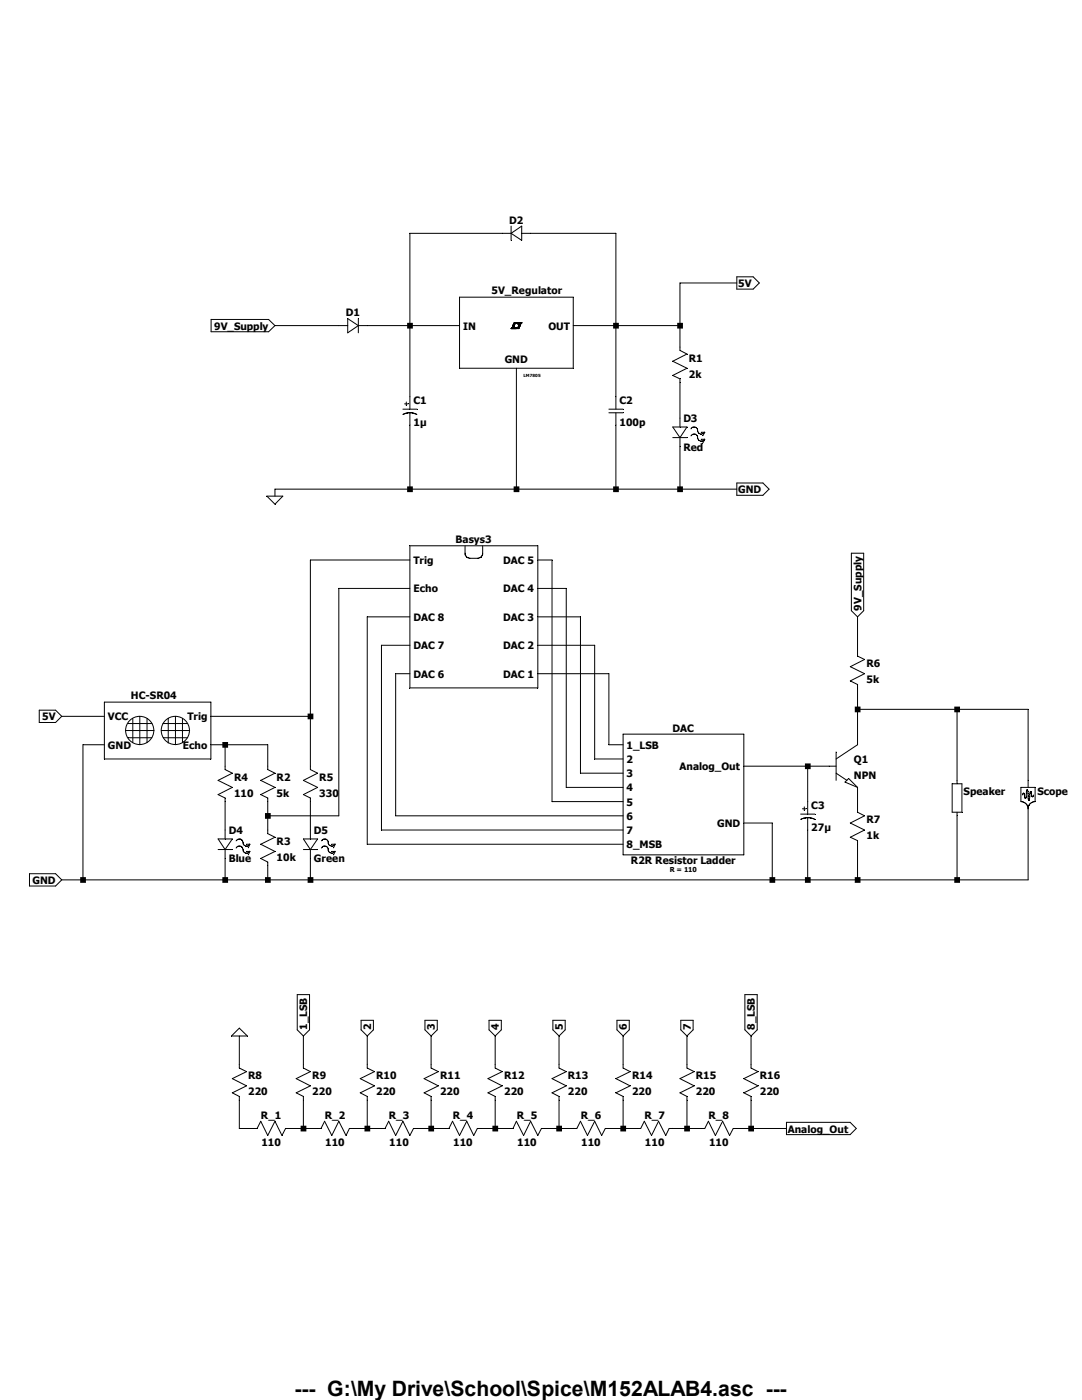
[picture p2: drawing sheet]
<svg xmlns="http://www.w3.org/2000/svg" width="216mm" height="279mm" viewBox="0 0 216 279" stroke-linecap="round" stroke-linejoin="round" font-family="sans-serif">
<g fill="none" stroke="#000" stroke-width=".2">
<path d="M91.7 59.3h22.7v14.2h-22.7zM100.2 46.6h1.8M102 45.1v2.9M102 46.6l2.1-1.5v2.9zM104.1 46.6h1.8M67.6 65h1.8M69.4 63.6l2.1 1.4-2.1 1.4zM71.5 65h1.8M71.5 63.6v2.8M81.8 79.2v2.5M101.9 65.6h1.2M102 65.5h1.1"/>
<path d="M102.1 65.5h1M102.2 65.4h.9M102.2 65.4h.7M102.2 65.4h.6M102.2 65.3h.5M102.3 65.2h.4M102.3 65.2h.3M102.3 65.1h.3M102.4 64.9h.2M102.4 65h.2M102.4 64.9h.3M102.4 64.8h.3"/>
<path d="M102.5 64.6h.2M102.5 64.7h.2M102.6 64.5h.2M102.7 64.7l-.3 .1M102.7 64.4h.1M103 64.5h1M103 64.4h1.2M103.1 64.6h.9M103.3 65.6h.1M103.3 64.6h.6M103.3 65.5h.2M103.3 65.4h.2"/>
<path d="M103.4 65.4h.2M103.4 64.6h.5M103.4 64.7h.5M103.4 65.2h.3M103.5 64.7h.3M103.5 65.2h.2M103.5 65.1h.2M103.5 64.8h.3M103.5 64.9h.3M103.6 65.3h-.2M103.8 65h-.3M104.1 64.4l-1.1 .1"/>
<path d="M122.9 79.2v2.5M80.4 81.7h2.8M80.4 82.7l.9-.3h1l.9 .3M80.7 80.6h.7M81.1 80.2v.7M81.8 82.4v2.4M121.5 81.7h2.8M121.5 82.4h2.8M122.9 82.4v2.4"/>
</g>
<path d="M81.8 108.9h25.5v28.4h-25.5z" fill="#fff"/>
<path d="M81.8 108.9h25.5v28.4h-25.5zM92.8 108.9v1.7l.4 .7a3.2 3.2 0 0 0 2.6 0l.5-.7v-1.7" fill="none" stroke="#000" stroke-width=".2"/>
<path d="M20.8 140.1h21.3v11.4h-21.3z" fill="#fff"/>
<g fill="none" stroke="#000" stroke-width=".2">
<path d="M20.8 140.1h21.3v11.4h-21.3zM25.1 145.8h5.6M25.5 144.4h4.8M25.5 147.2h4.8M26.5 143.4v4.8M27.9 143v5.6M29.3 143.4v4.8M32.2 145.8h5.6M32.5 144.4h4.9M32.6 147.2h4.8M33.6 143.4v4.9M35 143v5.6"/>
<path d="M36.4 143.4v4.8"/>
<circle cx="27.9" cy="145.8" r="2.82"/>
<circle cx="35" cy="145.8" r="2.82"/>
</g>
<path d="M124.3 146.5h24.1v24.1h-24.1z" fill="#fff"/>
<g fill="none" stroke="#000" stroke-width=".2">
<path d="M100.2 46.6h-18.4v32.6M105.9 46.6h17v32.6M147 56.5h-11.3v13.4l1.4 .8-2.9 1.4 2.9 1.4-2.9 1.4 1.5 .7v9.6M147 55.2h3.3l1.2 1.3-1.2 1.2h-3.3zM42.1 63.8h11.5l1.3 1.2-1.3 1.2h-11.5zM54.9 65h12.7M73.3 65h18.4M103 73.5v24.1M114.4 65h21.3M53.3 99h3.1l-1.5 1.6zM81.8 84.8v12.8M122.9 84.8v12.8"/>
<path d="M134.2 87.3h2.9M134.2 85.2h2.9l-1.4 2.1zM135.7 87.3v10.3M137.9 85.6a.73 .73 0 0 1 .9-.3 .73 .73 0 0 1 .4 .8 .7 .7 0 0 0 .6 .5 .7 .7 0 0 0 .7-.4M137.9 87a.73 .73 0 0 1 .9-.3 .73 .73 0 0 1 .4 .8 .69 .69 0 0 0 .6 .5 .69 .69 0 0 0 .7-.4M139.9 86.3h.7l-.3 .7M139.9 87.7h.7l-.3 .7M147 96.4h5.2l1.3 1.2-1.3 1.2h-5.2zM147 97.6h-92.1v1.4M81.8 111.8h-19.9v41.8l1.5 .7-2.9 1.4 2.9 1.4-2.9 1.5 1.4 .7v8.1M81.8 117.4h-14.2v45.4h-14.2M107.3 117.4h5.7v39.7h11.3"/>
<path d="M107.3 111.8h2.9v48.2h14.1M169.9 110.4h2.4v11.5l-1.2 1.2-1.2-1.2zM81.8 123.1h-8.5v45.4h51M81.8 128.8h-5.7v36.9h48.2M81.8 134.5h-2.8v28.3h45.3M107.3 123.1h8.5v31.2h8.5M107.3 128.8h11.4v22.7h5.6M107.3 134.5h14.2v14.1h2.8M171.1 123.1v7.8l1.4 .7-2.8 1.5 2.8 1.4-2.8 1.4 1.4 .7v12l-4.3 2.9M7.8 141.7h3.3l1.2 1.3-1.2 1.2h-3.3zM12.3 143h8.5M20.8 148.6h-4.2v27"/>
<path d="M42.1 148.6h11.3v5l1.5 .7-2.9 1.4 2.9 1.4-2.9 1.5 1.4 .7v7.1l1.5 .7-2.9 1.4 2.9 1.4-2.9 1.4 1.4 .7v3.6M42.1 143h19.8M44.9 148.6v5l1.5 .7-2.9 1.4 2.9 1.4-2.9 1.5 1.4 .7v8.1M124.3 146.5h24.1v24.1h-24.1zM148.4 152.9h18.4M161.2 152.9v9.6M166.8 154.3l2.2 1.4M166.8 150.1v5.6M168.6 156.1l.7-.7 1.8 1.7zM171.1 141.6h34v15.5M171.1 157.1v5l1.4 .7-2.8 1.5 2.8 1.4-2.8 1.4 1.4 .7v7.8M190 156.4h1.9v5.7h-1.9z"/>
<path d="M191 141.6v14.8M203.7 157.1h2.8v2.9l-.5 .1-.5 .3-.4 .7-.2-.6-.4-.3-.8-.2zM204.1 158.7l.2-.4 .3 1 .3-1.7 .4 2.1 .4-1.8 .3 1.1h.1l.1-.3M5.9 174.4h5.2l1.2 1.2-1.2 1.2h-5.2zM43.5 169.5h2.9M43.5 167.4h2.9l-1.5 2.1zM44.9 169.5v6.1M47.1 167.8a.71 .71 0 0 1 .8-.4 .71 .71 0 0 1 .6 .7 .71 .71 0 0 0 .5 .7 .71 .71 0 0 0 .8-.4M47.1 169.2a.75 .75 0 0 1 .9-.3 .75 .75 0 0 1 .5 .9l.2 .3a.72 .72 0 0 0 1.1-.2M49.2 168.5h.7l-.4 .7M49.2 169.9h.7l-.4 .7M60.5 169.5h2.9"/>
<path d="M60.5 167.4h2.9l-1.5 2.1zM61.9 169.5v6.1M64.1 167.8a.73 .73 0 0 1 .9-.3 .73 .73 0 0 1 .5 .8 .73 .73 0 0 0 .6 .5 .73 .73 0 0 0 .7-.4M64.1 169.2a.73 .73 0 0 1 .9-.3 .73 .73 0 0 1 .5 .9l.2 .3a.72 .72 0 0 0 1.1-.2M66.2 168.5h.7l-.4 .7M66.2 169.9h.7l-.4 .7M148.4 164.3h5.7v11.3M159.8 162.5h2.8M160.1 161.4h.7M160.5 161v.8M161.2 163.2v12.4M161.2 163.2l-1.4 .3"/>
<path d="M161.2 163.2l1.4 .3M191 162.1v13.5M205.1 161.1v.2M205.1 161.1v14.5h-192.8M59.3 198.5h2.5v7l-1.3 1.3-1.2-1.3zM148.6 198.5h2.5v7l-1.2 1.3-1.3-1.3zM46.2 206.8l1.6-1.6 1.6 1.6zM47.8 206.8v6.3l1.4 .8-2.8 1.4 2.8 1.4-2.8 1.4 1.4 .7v6.4h3.5l.7-1.4 1.4 2.8 1.5-2.8 1.4 2.8 .7-1.4h7.1l.7-1.4 1.4 2.8 1.4-2.8 1.4 2.8 .7-1.4h7.1l.8-1.4 1.4 2.8 1.4-2.8 1.4 2.8 .7-1.4h7.1l.7-1.4 1.4 2.8 1.4-2.8 1.4 2.8 .7-1.4h7.2l.6-1.4 1.5 2.8 1.4-2.8 1.4 2.8 .7-1.4h7.1l.7-1.4 1.4 2.8 1.5-2.8 1.4 2.8 .7-1.4h7l.8-1.4 1.4 2.8 1.4-2.8 1.4 2.8 .7-1.4h7.1l.8-1.4 1.3 2.8 1.5-2.8 1.4 2.8 .7-1.4h10.6M60.5 206.8v6.3l1.4 .8-2.8 1.4 2.8 1.4-2.8 1.4 1.4 .7v6.4M72.1 203.6h2.4v1.9l-1.2 1.3-1.2-1.3zM73.3 206.8v6.3l1.4 .8-2.8 1.4 2.8 1.4-2.8 1.4 1.4 .7v6.4M84.8 203.6h2.4v1.9l-1.2 1.3-1.2-1.3z"/>
<path d="M86 206.8v6.3l1.5 .8-2.9 1.4 2.9 1.4-2.9 1.4 1.4 .7v6.4M97.6 203.6h2.4v1.9l-1.2 1.3-1.2-1.3zM98.8 206.8v6.3l1.4 .8-2.8 1.4 2.8 1.4-2.8 1.4 1.4 .7v6.4M110.3 203.6h2.5v1.9l-1.3 1.3-1.2-1.3zM111.5 206.8v6.3l1.5 .8-2.8 1.4 2.8 1.4-2.8 1.4 1.3 .7v6.4M123.1 203.6h2.5v1.9l-1.3 1.3-1.2-1.3zM124.3 206.8v6.3l1.4 .8-2.8 1.4 2.8 1.4-2.8 1.4 1.4 .7v6.4M135.8 203.6h2.5v1.9l-1.2 1.3-1.3-1.3zM137.1 206.8v6.3l1.4 .8-2.8 1.4 2.8 1.4-2.8 1.4 1.4 .7v6.4M149.9 206.8v6.3l1.4 .8-2.9 1.4 2.9 1.4-2.9 1.4 1.5 .7v6.4M156.9 224h12.7l1.3 1.2-1.3 1.2h-12.7z"/>
</g>
<g fill="#000">
<path d="M149.3 224.7h1.2v1.1h-1.2zM153.5 175h1.2v1.2h-1.2zM160.6 152.4h1.2v1.1h-1.2zM160.6 175h1.2v1.2h-1.2zM170.6 141h1.1v1.2h-1.1zM170.6 175h1.1v1.2h-1.1zM190.4 141h1.2v1.2h-1.2zM190.4 175h1.2v1.2h-1.2z" fill-rule="evenodd"/>
<path d="M16 175h1.1v1.2h-1.1zM44.4 148.1h1.1v1.1h-1.1zM44.4 175h1.1v1.2h-1.1zM52.9 162.3h1.1v1.1h-1.1zM52.9 175h1.1v1.2h-1.1zM60 224.7h1.1v1.1h-1.1zM61.4 142.4h1.1v1.2h-1.1zM61.4 175h1.1v1.2h-1.1zM72.7 224.7h1.2v1.1h-1.2zM81.2 64.4h1.2v1.2h-1.2zM81.2 97.1h1.2v1.1h-1.2zM85.5 224.7h1.1v1.1h-1.1zM98.3 224.7h1.1v1.1h-1.1zM102.5 97.1h1.1v1.1h-1.1zM111 224.7h1.1v1.1h-1.1zM122.3 64.4h1.2v1.2h-1.2zM122.3 97.1h1.2v1.1h-1.2zM123.8 224.7h1.1v1.1h-1.1zM135.1 64.4h1.2v1.2h-1.2zM135.1 97.1h1.2v1.1h-1.2zM136.5 224.7h1.2v1.1h-1.2z" fill-rule="evenodd"/>
</g>
<text font-size="4.2" x="58.7" y="278.7">--- G:\My Drive\School\Spice\M152ALAB4.asc ---</text>
<g font-size="2">
<text x="101.6" y="44.7">D2</text>
<text x="98.1" y="58.7">5V_Regulator</text>
<text x="147.3" y="57.3">5V</text>
<text x="42.7" y="65.8">9V_Supply</text>
<text x="69" y="63.2">D1</text>
<text x="92.4" y="65.8">IN</text>
<text x="109.4" y="65.8">OUT</text>
<text x="100.7" y="72.3">GND</text>
<text x="137.5" y="72.2">R1</text>
<text x="137.5" y="75.4">2k</text>
<text x="82.5" y="80.7">C1</text>
<text x="123.6" y="80.7">C2</text>
<text x="82.5" y="85">1µ</text>
<text x="123.6" y="84.9">100p</text>
<text x="136.4" y="84.2">D3</text>
<text x="136.4" y="89.9">Red</text>
<text x="147.3" y="98.4">GND</text>
<text x="82.5" y="112.6">Trig</text>
<text x="90.9" y="108.3">Basys3</text>
<text x="100.4" y="112.6">DAC 5</text>
<text x="82.5" y="118.2">Echo</text>
<text x="100.4" y="118.2">DAC 4</text>
<text x="82.5" y="123.9">DAC 8</text>
<text x="100.4" y="123.9">DAC 3</text>
<text x="171.9" y="121.9" transform="rotate(-90 171.9 121.9)">9V_Supply</text>
<text x="82.5" y="129.6">DAC 7</text>
<text x="100.4" y="129.6">DAC 2</text>
<text x="82.5" y="135.3">DAC 6</text>
<text x="100.4" y="135.3">DAC 1</text>
<text x="172.9" y="133.1">R6</text>
<text x="172.9" y="136.3">5k</text>
<text x="8.4" y="143.8">5V</text>
<text x="21.5" y="143.8">VCC</text>
<text x="26.1" y="139.5">HC-SR04</text>
<text x="37.4" y="143.8">Trig</text>
<text x="21.5" y="149.4">GND</text>
<text x="36.5" y="149.4">Echo</text>
<text x="125" y="149.4">1_LSB</text>
<text x="134.2" y="146.1">DAC</text>
<text x="46.7" y="155.8">R4</text>
<text x="55.2" y="155.8">R2</text>
<text x="63.7" y="155.8">R5</text>
<text x="125" y="152.3">2</text>
<text x="125" y="155.1">3</text>
<text x="135.6" y="153.7">Analog_Out</text>
<text x="170.4" y="152.3">Q1</text>
<text x="170.4" y="155.5">NPN</text>
<text x="46.7" y="159">110</text>
<text x="55.2" y="159">5k</text>
<text x="63.7" y="159">330</text>
<text x="125" y="157.9">4</text>
<text x="125" y="160.8">5</text>
<text x="161.9" y="161.5">C3</text>
<text x="192.3" y="158.7">Speaker</text>
<text x="207" y="158.8">Scope</text>
<text x="45.6" y="166.5">D4</text>
<text x="62.7" y="166.5">D5</text>
<text x="125" y="163.6">6</text>
<text x="125" y="166.5">7</text>
<text x="143.1" y="165.1">GND</text>
<text x="161.9" y="165.8">27µ</text>
<text x="172.9" y="164.3">R7</text>
<text x="172.9" y="167.5">1k</text>
<text x="45.6" y="172.1">Blue</text>
<text x="55.2" y="168.6">R3</text>
<text x="55.2" y="171.8">10k</text>
<text x="62.7" y="172.1">Green</text>
<text x="125" y="169.3">8_MSB</text>
<text x="125.9" y="172.5">R2R Resistor Ladder</text>
<text x="6.5" y="176.4">GND</text>
<text x="61.3" y="205.5" transform="rotate(-90 61.3 205.5)">1_LSB</text>
<text x="74" y="205.5" transform="rotate(-90 74 205.5)">2</text>
<text x="86.8" y="205.5" transform="rotate(-90 86.8 205.5)">3</text>
<text x="99.6" y="205.5" transform="rotate(-90 99.6 205.5)">4</text>
<text x="112.3" y="205.5" transform="rotate(-90 112.3 205.5)">5</text>
<text x="125.1" y="205.5" transform="rotate(-90 125.1 205.5)">6</text>
<text x="137.8" y="205.5" transform="rotate(-90 137.8 205.5)">7</text>
<text x="150.6" y="205.5" transform="rotate(-90 150.6 205.5)">8_LSB</text>
<text x="49.5" y="215.4">R8</text>
<text x="62.3" y="215.4">R9</text>
<text x="75.1" y="215.4">R10</text>
<text x="87.8" y="215.4">R11</text>
<text x="100.6" y="215.4">R12</text>
<text x="113.3" y="215.4">R13</text>
<text x="126.1" y="215.4">R14</text>
<text x="138.9" y="215.4">R15</text>
<text x="151.6" y="215.4">R16</text>
<text x="49.5" y="218.6">220</text>
<text x="62.3" y="218.6">220</text>
<text x="75.1" y="218.6">220</text>
<text x="87.8" y="218.6">220</text>
<text x="100.6" y="218.6">220</text>
<text x="113.3" y="218.6">220</text>
<text x="126.1" y="218.6">220</text>
<text x="138.9" y="218.6">220</text>
<text x="151.6" y="218.6">220</text>
<text x="52.1" y="223.4">R_1</text>
<text x="64.8" y="223.4">R_2</text>
<text x="77.6" y="223.4">R_3</text>
<text x="90.3" y="223.4">R_4</text>
<text x="103.1" y="223.4">R_5</text>
<text x="115.9" y="223.4">R_6</text>
<text x="128.6" y="223.4">R_7</text>
<text x="141.4" y="223.4">R_8</text>
<text x="157.2" y="226">Analog_Out</text>
<text x="52.2" y="228.6">110</text>
<text x="64.9" y="228.6">110</text>
<text x="77.7" y="228.6">110</text>
<text x="90.4" y="228.6">110</text>
<text x="103.2" y="228.6">110</text>
<text x="116" y="228.6">110</text>
<text x="128.7" y="228.6">110</text>
<text x="141.5" y="228.6">110</text>
</g>
<text font-size="1.4" x="133.6" y="174.1">R = 110</text>
<text font-size=".8" x="104.5" y="75.3">LM7805</text>
</svg>
